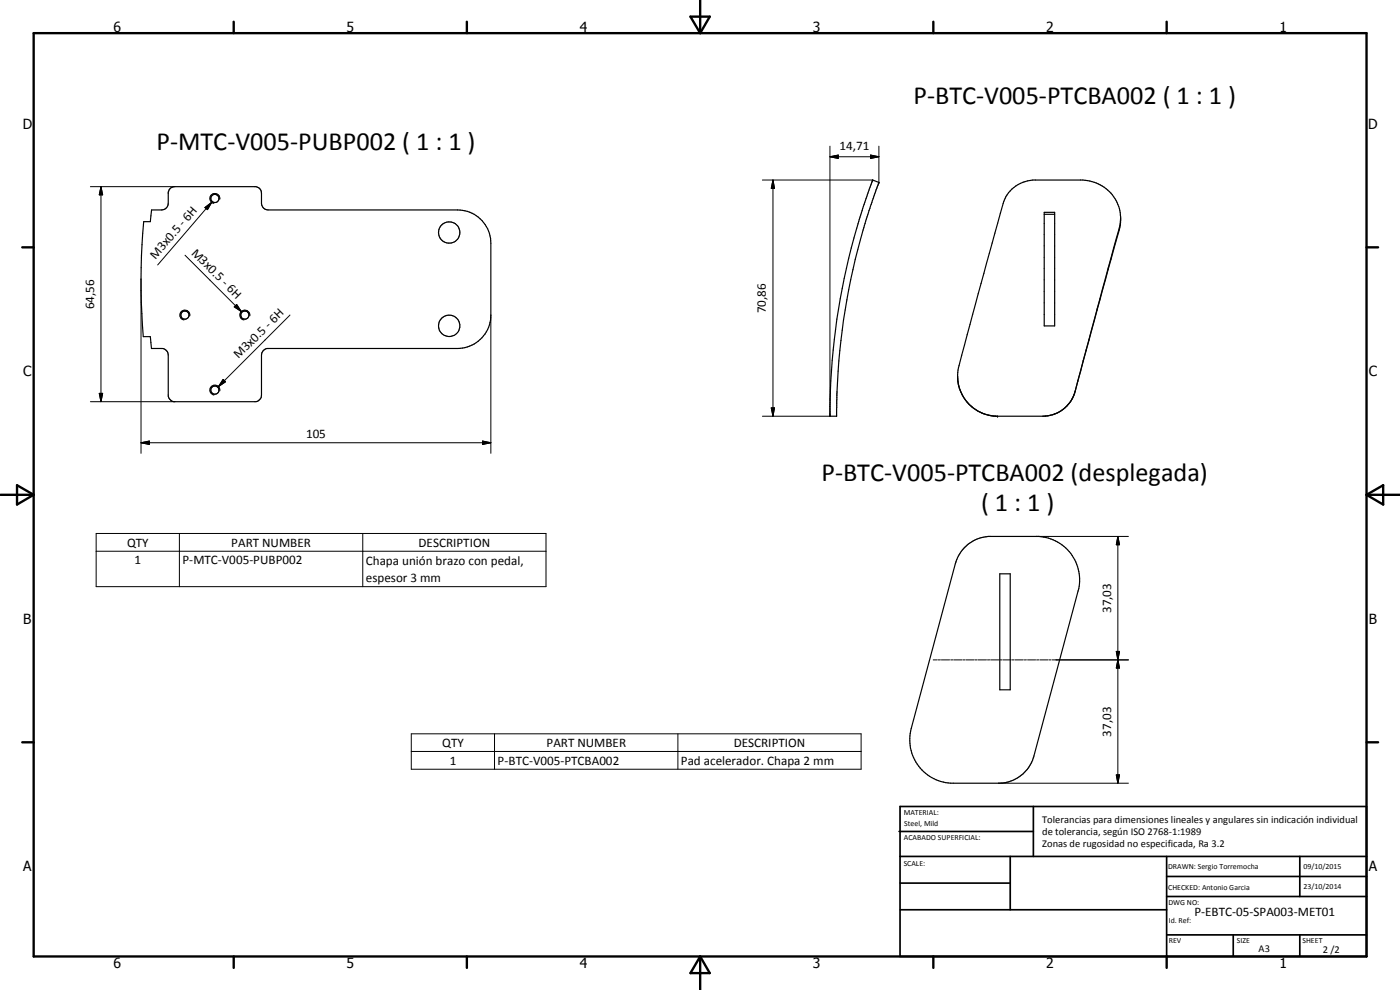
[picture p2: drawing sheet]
<svg xmlns="http://www.w3.org/2000/svg" width="420mm" height="297mm" viewBox="0 0 420 297" stroke-linecap="round" stroke-linejoin="round" font-family="sans-serif">
<g fill="none" stroke="#000" stroke-width=".35">
<path d="M51 56.7l1.1-.7h24.7l1 .4 .6 .9 .1 3.7a2 2 0 0 0 2 2h56.8a10 10 0 0 1 10 10v21.5a10 10 0 0 1-10 10.1h-57.2a2.07 2.07 0 0 0-1.6 2v11.9a2.07 2.07 0 0 1-1.7 2h-24.7l-.6-.2-.8-.8-.2-.6v-12.3a2.07 2.07 0 0 0-1.7-2h-3.3l-.4-3.6h-2.1a201.2 201.2 0 0 1 .1-34.5h2l.4-3.5h3a2 2 0 0 0 2-2v-3.3zM261.9 54l1.9 .7-2.1 6a194.6 194.6 0 0 0-7.5 29.3 195.3 195.3 0 0 0-3.1 34.9h-2a202.2 202.2 0 0 1 8.4-57.8zM313.4 63.7h3.1v34.1h-3.1zM313.4 64.3h3.1M336.3 65.4l-.4 3.6-13.4 48.9M287.4 112.9l.3 3M287.7 115.9a12.1 12.1 0 0 0 4.1 6.3M287.8 115.8a11.7 11.7 0 0 1 0-6.1l13.3-48.7a9.8 9.8 0 0 1 8.9-7h15a11.5 11.5 0 0 1 10.9 14.5l-13.2 48.9-1.2 2.8M287.8 115.8a12.1 12.1 0 0 0 3.9 6.3M322.5 118l-1 2.2M291.7 122.1l1.7 1.2 1.9 .9M291.8 122.2l2.5 1.5"/>
<path d="M294.7 123.9l.6 .3M295.3 124.2l2 .5 2.1 .2M321.5 120.2a10.1 10.1 0 0 1-8.5 4.7h-14.2l-3.5-.7M321.5 120.2a10.1 10.1 0 0 1-7.8 4.6M289.3 164.4l1.7-1.4a10.9 10.9 0 0 1 5.5-2h15.2a13 13 0 0 1 11.8 16.3l-13.2 49.5a11.1 11.1 0 0 1-10.2 8.2h-14.8a13.1 13.1 0 0 1-11.8-16.4l13.2-49.5 1.1-2.6zM300 172.2h3.2v34.8h-3.2z"/>
<circle cx="64.5" cy="59.6" r="1.23"/>
<circle cx="134.8" cy="69.8" r="3.2"/>
<circle cx="55.5" cy="94.5" r="1.23"/>
<circle cx="73.5" cy="94.6" r="1.24"/>
<circle cx="134.8" cy="97.8" r="3.2"/>
<circle cx="64.5" cy="117.1" r="1.23"/>
</g>
<g fill="none" stroke="#000" stroke-width=".3">
<path d="M27.1 56h25.4M30.3 56l.5 2.5h-1zM30.3 56v64.5M65.9 59.8a1.49 1.49 0 0 0-1.1-1.7 1.49 1.49 0 0 0-1.8 1.2 1.49 1.49 0 0 0 1.2 1.7M228.8 54h33.1M232 54l.4 2.5h-.9zM232 54v70.9M249.1 47l2.5-.5v1zM249.1 43.9v81h-20.3M249.1 47h14.7M261.3 46.5l2.5 .5-2.5 .5zM263.8 43.9v10.8"/>
<path d="M55.5 76.6l16.9 16.9M61.5 62.3l2-1.6-1.2 2.2zM63.5 60.7l-16.2 18.8M42.3 83.7v52.3M57 94.8a1.5 1.5 0 0 0-1.3-1.7 1.5 1.5 0 0 0-1.7 1.2 1.5 1.5 0 0 0 1.2 1.7M70.3 92.1l.7-.7 1.4 2.1zM71 91.4l1.4 2.1-2.1-1.4zM75 94.8a1.5 1.5 0 0 0-1.3-1.7 1.5 1.5 0 0 0-1.7 1.2 1.5 1.5 0 0 0 1.2 1.7M87 94.5l-21.4 21.5M147.3 94.5v41.5M29.8 118h1l-.5 2.5zM65.9 117.3a1.5 1.5 0 0 0-1.2-1.7 1.5 1.5 0 0 0-1.7 1.2 1.5 1.5 0 0 0 1.2 1.7"/>
<path d="M67 113.8l.7 .8-2.1 1.4zM27.1 120.5h25.4M42.3 132.8l2.5-.5v1zM42.3 132.8h105M144.8 132.3l2.5 .5-2.5 .5zM231.5 122.4h.9l-.4 2.5zM28.9 160.1h135v15.9h-135zM28.9 165.4h135M53.8 160.1v15.9M108.9 160.1v15.9M311 161h27.7M335.5 161l.5 2.4h-1z"/>
<path d="M335.5 161v74M280.1 198h1.2M281.6 198h.6M282.5 198h2.5M285.3 198h.6M286.2 198h2.5M289 198h.6M289.9 198h2.5M292.7 198h.6M293.6 198h2.5M296.4 198h.6M297.3 198h2.5"/>
<path d="M300 198h.7M301 198h2.4M303.7 198h.7M304.7 198h2.4M307.4 198h.6M308.4 198h2.4M311.1 198h.6M312.1 198h2.4M314.8 198h.6M315.8 198h22.9M335 195.5h1l-.5 2.5zM335.5 198l.5 2.4h-1z"/>
<path d="M123.4 220.2h135v10.6h-135zM123.4 225.5h135M148.4 220.2v10.6M203.4 220.2v10.6M299.7 235h39M335 232.5h1l-.5 2.5z"/>
</g>
<g fill="#000">
<circle cx="261.9" cy="54" r=".18"/>
<circle cx="263.8" cy="54.7" r=".18"/>
<circle cx="299.4" cy="124.9" r=".18"/>
</g>
<g fill="none" stroke="#000" stroke-width=".71">
<path d="M10.1 9.9h400v277.1h-400zM70.1 6.5v3.4M140.1 6.5v3.4M207.2 5h5.8l-2.9 4.9zM210.1 0v9.9M280.1 6.5v3.4M350.1 6.5v3.4M6.7 74.2h3.4M410.1 74.2h3.5M.1 148.5h10M5.1 145.6l5 2.9-5 2.9zM410.1 148.5h10"/>
<path d="M410.1 148.5l5-2.9v5.8zM6.7 222.7h3.4M410.1 222.7h3.5M70.1 287v3.4M140.1 287v3.4M210.1 287v10M210.1 287l2.9 5h-5.8zM280.1 287v3.4M350.1 287v3.4"/>
</g>
<g fill="none" stroke="#000" stroke-width=".51">
<path d="M269.8 249.5h40.3M270.1 242h140v45h-140zM270.1 257h140M303.2 257v16M310.1 242v15M350.1 257v30M390.1 257v12M270.1 265h33.1M270.1 273h80M350.1 269h60M350.1 263h60M350.1 280.5h60"/>
<path d="M370.1 280.5v6.5M390.1 280.5v6.5"/>
</g>
<g fill="#000">
<path d="M30.3 56l.5 2.5h-1zM232 54l.4 2.5h-.9zM249.1 47l2.5-.5v1zM261.3 46.5l2.5 .5-2.5 .5zM61.5 62.3l2-1.6-1.2 2.2zM71 91.4l1.4 2.1-2.1-1.4zM29.8 118h1l-.5 2.5zM67 113.8l.7 .8-2.1 1.4zM42.3 132.8l2.5-.5v1zM144.8 132.3l2.5 .5-2.5 .5zM231.5 122.4h.9l-.4 2.5zM335.5 161l.5 2.4h-1z"/>
<path d="M335 195.5h1l-.5 2.5zM335.5 198l.5 2.4h-1zM335 232.5h1l-.5 2.5z"/>
</g>
<g font-size="7.9">
<text x="274.1" y="31.2">P-BTC-V005-PTCBA002 ( 1 : 1 )</text>
<text x="47" y="44.9">P-MTC-V005-PUBP002 ( 1 : 1 )</text>
<text x="246.5" y="144.2">P-BTC-V005-PTCBA002 (desplegada)</text>
<text x="294.4" y="153.2">( 1 : 1 )</text>
</g>
<g font-size="4.2">
<text x="34" y="9.6">6</text>
<text x="104" y="9.6">5</text>
<text x="174" y="9.6">4</text>
<text x="244" y="9.6">3</text>
<text x="314" y="9.6">2</text>
<text x="384" y="9.6">1</text>
<text x="6.8" y="38.7">D</text>
<text x="410.6" y="38.7">D</text>
<text x="7" y="112.9">C</text>
<text x="410.8" y="112.9">C</text>
<text x="7" y="187.1">B</text>
<text x="410.8" y="187.1">B</text>
<text x="7" y="261.4">A</text>
<text x="410.8" y="261.4">A</text>
<text x="34" y="290.4">6</text>
<text x="104" y="290.4">5</text>
<text x="174" y="290.4">4</text>
<text x="244" y="290.4">3</text>
<text x="314" y="290.4">2</text>
<text x="384" y="290.4">1</text>
</g>
<g font-size="3.9">
<text x="252" y="45">14,71</text>
<text x="46.7" y="77.9" transform="rotate(-49 46.7 77.9)">M3x0.5 - 6H</text>
<text x="57.2" y="76.1" transform="rotate(45 57.2 76.1)">M3x0.5 - 6H</text>
<text x="28.3" y="92.8" transform="rotate(-90 28.3 92.8)">64,56</text>
<text x="229.9" y="93.9" transform="rotate(-90 229.9 93.9)">70,86</text>
<text x="71.6" y="107.8" transform="rotate(-45 71.6 107.8)">M3x0.5 - 6H</text>
<text x="91.9" y="131.3">105</text>
<text x="38.1" y="164">QTY</text>
<text x="69.4" y="164">PART NUMBER</text>
<text x="125.6" y="164">DESCRIPTION</text>
<text x="40.4" y="169.3">1</text>
<text x="54.8" y="169.3">P-MTC-V005-PUBP002</text>
<text x="109.8" y="169.4">Chapa unión brazo con pedal,</text>
<text x="109.8" y="174.7">espesor 3 mm</text>
<text x="333.4" y="183.9" transform="rotate(-90 333.4 183.9)">37,03</text>
<text x="333.4" y="221" transform="rotate(-90 333.4 221)">37,03</text>
<text x="132.7" y="224.1">QTY</text>
<text x="164" y="224.1">PART NUMBER</text>
<text x="220.2" y="224.1">DESCRIPTION</text>
<text x="135" y="229.4">1</text>
<text x="149.3" y="229.4">P-BTC-V005-PTCBA002</text>
<text x="204.4" y="229.5">Pad acelerador. Chapa 2 mm</text>
<text x="358.5" y="275">P-EBTC-05-SPA003-MET01</text>
</g>
<g font-size="3.1">
<text x="312.7" y="246.8">Tolerancias para dimensiones lineales y angulares sin indicación individual</text>
<text x="312.7" y="250.4">de tolerancia, según ISO 2768-1:1989</text>
<text x="312.7" y="254">Zonas de rugosidad no especificada, Ra 3.2</text>
<text x="377.7" y="285.6">A3</text>
<text x="397" y="285.9">2 /2</text>
</g>
<g font-size="2.4">
<text x="271.2" y="244.4">MATERIAL:</text>
<text x="271.3" y="252">ACABADO SUPERFICIAL:</text>
<text x="271.4" y="247.9">Steel, Mild</text>
<text x="271.2" y="259.7">SCALE:</text>
<text x="350.6" y="260.8">DRAWN: Sergio Torremocha</text>
<text x="391.2" y="260.6">09/10/2015</text>
<text x="350.6" y="267">CHECKED: Antonio Garcia</text>
<text x="391.2" y="266.7">23/10/2014</text>
<text x="350.6" y="271.4">DWG NO:</text>
<text x="350.8" y="276.9">Id. Ref:</text>
<text x="350.8" y="282.8">REV</text>
<text x="371.2" y="282.9">SIZE</text>
<text x="390.9" y="282.9">SHEET</text>
</g>
</svg>
